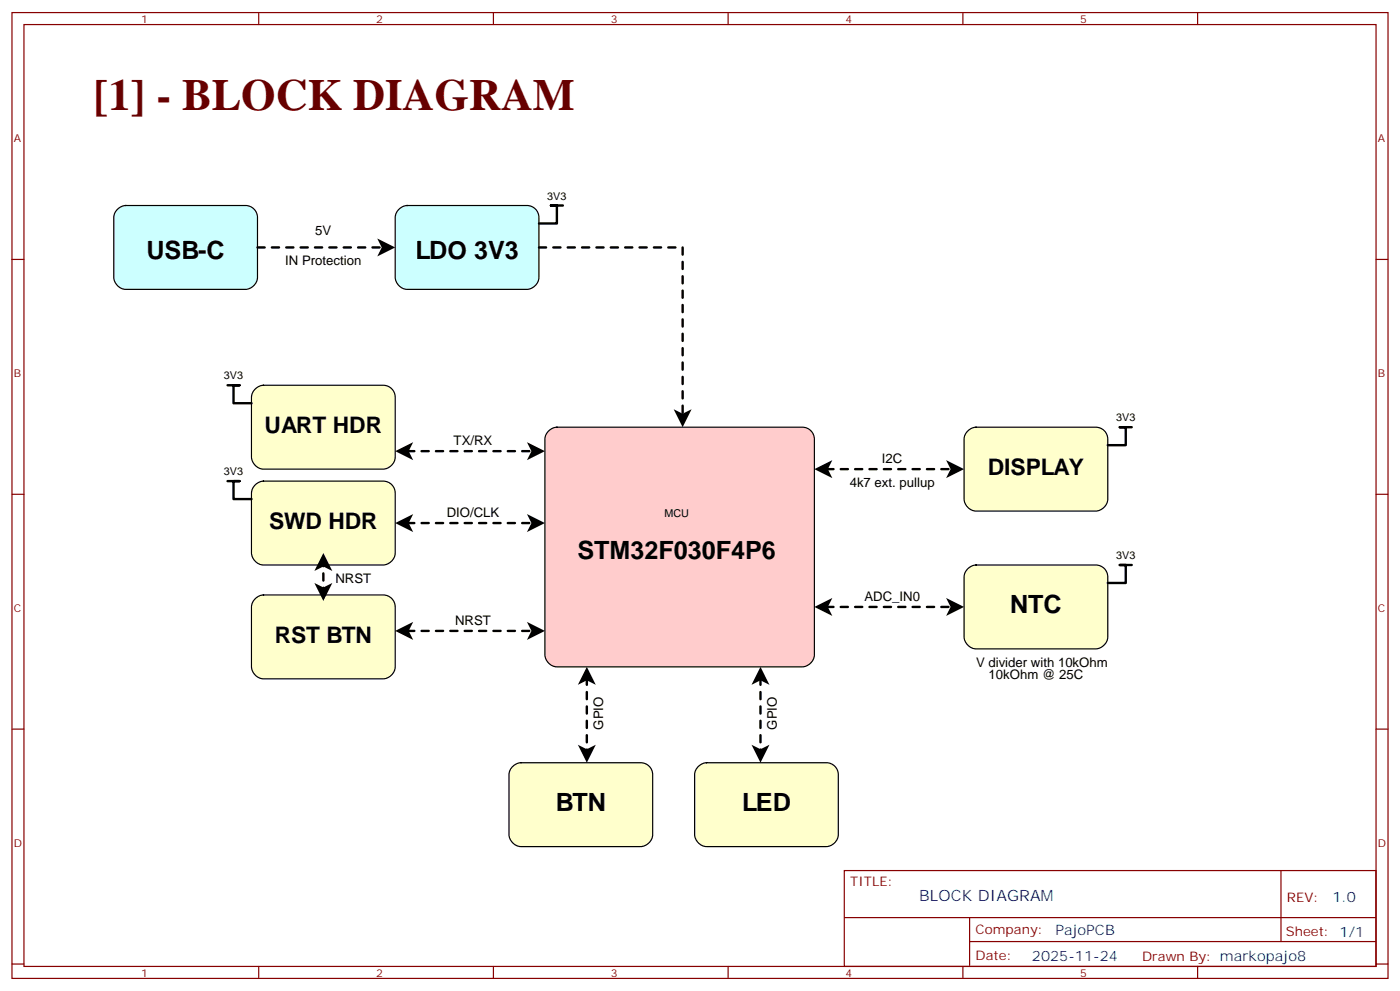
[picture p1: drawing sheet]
<svg xmlns="http://www.w3.org/2000/svg" width="412mm" height="292mm" viewBox="0 0 412 292" stroke-linecap="round" stroke-linejoin="round" font-family="sans-serif">
<path d="M34.7 61.5a3.6 3.6 0 0 1 2.3-1h35.3a3.5 3.5 0 0 1 3.5 3.5v17.7a3.8 3.8 0 0 1-3.5 3.5h-35.3a3.8 3.8 0 0 1-3.5-3.5v-17.7a3.5 3.5 0 0 1 1.2-2.5z" fill="#cff" stroke="#000" stroke-width=".35"/>
<path d="M161.7 126.8a3.6 3.6 0 0 1 2.3-1h72.4a3.5 3.5 0 0 1 3.5 3.5v63.5a3.8 3.8 0 0 1-3.5 3.5h-72.4a3.8 3.8 0 0 1-3.5-3.5v-63.5a3.5 3.5 0 0 1 1.2-2.5z" fill="#fcc" stroke="#000" stroke-width=".35"/>
<path d="M117.6 61.5a3.6 3.6 0 0 1 2.3-1h35.3a3.5 3.5 0 0 1 3.5 3.5v17.7a3.8 3.8 0 0 1-3.5 3.5h-35.3a3.8 3.8 0 0 1-3.5-3.5v-17.7a3.5 3.5 0 0 1 1.2-2.5z" fill="#cff" stroke="#000" stroke-width=".35"/>
<g fill="#ffc" stroke="#000" stroke-width=".35">
<path d="M75.3 114.5a3.6 3.6 0 0 1 2.3-1.1h35.3a3.5 3.5 0 0 1 3.5 3.5v17.7a3.8 3.8 0 0 1-3.5 3.5h-35.3a3.8 3.8 0 0 1-3.5-3.5v-17.7a3.5 3.5 0 0 1 1.2-2.4z"/>
<path d="M75.3 142.7a3.6 3.6 0 0 1 2.3-1.1h35.3a3.5 3.5 0 0 1 3.5 3.6v17.6a3.8 3.8 0 0 1-3.5 3.5h-35.3a3.8 3.8 0 0 1-3.5-3.5v-17.6a3.5 3.5 0 0 1 1.2-2.5z"/>
<path d="M75.3 176.2a3.6 3.6 0 0 1 2.3-1h35.3a3.5 3.5 0 0 1 3.5 3.5v17.6a3.8 3.8 0 0 1-3.5 3.5h-35.3a3.8 3.8 0 0 1-3.5-3.5v-17.6a3.5 3.5 0 0 1 1.2-2.5z"/>
<path d="M151.1 225.6a3.6 3.6 0 0 1 2.4-1.1h35.2a3.5 3.5 0 0 1 3.6 3.6v17.6a3.8 3.8 0 0 1-3.6 3.5h-35.2a3.8 3.8 0 0 1-3.6-3.5v-17.6a3.5 3.5 0 0 1 1.2-2.5z"/>
<path d="M205.8 225.6a3.6 3.6 0 0 1 2.3-1.1h35.3a3.5 3.5 0 0 1 3.5 3.6v17.6a3.8 3.8 0 0 1-3.5 3.5h-35.3a3.8 3.8 0 0 1-3.5-3.5v-17.6a3.5 3.5 0 0 1 1.2-2.5z"/>
<path d="M285.2 167.4a3.6 3.6 0 0 1 2.3-1.1h35.3a3.5 3.5 0 0 1 3.5 3.6v17.6a3.8 3.8 0 0 1-3.5 3.5h-35.3a3.8 3.8 0 0 1-3.5-3.5v-17.6a3.5 3.5 0 0 1 1.2-2.5z"/>
<path d="M285.2 126.8a3.6 3.6 0 0 1 2.3-1h35.3a3.5 3.5 0 0 1 3.5 3.5v17.6a3.8 3.8 0 0 1-3.5 3.6h-35.3a3.8 3.8 0 0 1-3.5-3.6v-17.6a3.5 3.5 0 0 1 1.2-2.5z"/>
</g>
<path d="M75.8 72.8h37.1zM158.7 72.8h42.4zM201.1 72.8v49.4zM119.9 132.8h37.1zM243.4 138.1h37.1zM119.9 154h37.1zM95.2 166.3v8.9zM243.4 178.7h37.1zM119.9 185.7h37.1zM172.9 198.1v24.7zM224 198.1v24.7z" fill="#000" stroke="#000" stroke-width=".71" stroke-dasharray="2.1 2.1"/>
<path d="M165.8 60.5h-3.5h1.7v5.3h-5.3M67 113.4h3.6h-1.8v5.3h5.3M333.4 125.8h-3.6h1.8v5.3h-5.3M67 141.6h3.6h-1.8v5.3h5.3M333.4 166.3h-3.6h1.8v5.3h-5.3" fill="none" stroke="#000" stroke-width=".71"/>
<g fill="#000">
<path d="M111.1 70.2l5.3 2.6-5.3 2.7 1.3-2.7zM116.4 132.8l5.3-2.6-1.3 2.6 1.3 2.7zM155.2 130.2l5.3 2.6-5.3 2.7 1.3-2.7zM198.4 120.5l2.7 1.3 2.6-1.3-2.6 5.3zM239.9 138.1l5.3-2.6-1.3 2.6 1.3 2.7zM278.7 135.5l5.3 2.6-5.3 2.7 1.3-2.7zM116.4 154l5.3-2.7-1.3 2.7 1.3 2.6zM155.2 151.3l5.3 2.7-5.3 2.6 1.3-2.6zM95.2 162.8l2.7 5.3-2.7-1.3-2.6 1.3zM92.6 171.6l2.6 1.3 2.7-1.3-2.7 5.3zM239.9 178.7l5.3-2.7-1.3 2.7 1.3 2.6zM278.7 176l5.3 2.7-5.3 2.6 1.3-2.6z"/>
<path d="M116.4 185.7l5.3-2.6-1.3 2.6 1.3 2.7zM155.2 183.1l5.3 2.6-5.3 2.7 1.3-2.7zM172.9 196.3l2.6 5.3-2.6-1.3-2.7 1.3zM224 196.3l2.7 5.3-2.7-1.3-2.6 1.3zM170.2 219.3l2.7 1.3 2.6-1.3-2.6 5.2zM221.4 219.3l2.6 1.3 2.7-1.3-2.7 5.2z"/>
</g>
<g fill="none" stroke="#870000" stroke-width=".35">
<path d="M3.5 3.7h405.4v284.3h-405.4zM7.1 7.2h398.2v277.3h-398.2zM76.2 3.7v3.5M145.3 3.7v3.5M214.5 3.7v3.5M283.6 3.7v3.5M352.8 3.7v3.5M3.5 76.4h3.6M405.3 76.4h3.6M3.5 145.5h3.6M405.3 145.5h3.6M3.5 214.7h3.6"/>
<path d="M405.3 214.7h3.6M248.7 256.3h156.6v28.2h-156.6zM377.3 256.3v20.9M248.7 270.1h156.5M285.6 277.2h119.6M285.6 270.1v14.2M3.5 283.8h3.6M76.2 284.5v3.5M145.3 284.5v3.5M214.5 284.5v3.5M283.6 284.5v3.5M352.8 284.5v3.5"/>
<path d="M405.3 283.8h3.6"/>
</g>
<text font-size="13.1" fill="#600" x="27.6" y="32.3">[1] - BLOCK DIAGRAM</text>
<g font-size="7.4">
<text x="43.2" y="76.4">USB-C</text>
<text x="122.3" y="76.4">LDO 3V3</text>
<text x="170.1" y="164.6">STM32F030F4P6</text>
<text x="297.5" y="180.4">NTC</text>
<text x="163.7" y="238.7">BTN</text>
<text x="218.6" y="238.7">LED</text>
</g>
<g font-size="6.7">
<text x="77.9" y="127.5">UART HDR</text>
<text x="291" y="139.9">DISPLAY</text>
<text x="79.2" y="155.8">SWD HDR</text>
<text x="80.9" y="189.3">RST BTN</text>
</g>
<text font-size="4.6" fill="#00f" x="270.8" y="265.3">BLOCK DIAGRAM</text>
<g font-size="4.2" fill="#00f">
<text x="392.5" y="265.6">1.0</text>
<text x="310.9" y="275.1">PajoPCB</text>
<text x="304" y="282.9">2025-11-24</text>
</g>
<g font-size="3.9">
<text x="92.9" y="69.3">5V</text>
<text x="84" y="78.1">IN Protection</text>
<text x="133.6" y="131.1">TX/RX</text>
<text x="259.8" y="136.3">I2C</text>
<text x="250.3" y="143.4">4k7 ext. pullup</text>
<text x="131.6" y="152.2">DIO/CLK</text>
<text x="98.8" y="171.6">NRST</text>
<text x="254.6" y="176.9">ADC_IN0</text>
<text x="134.1" y="184">NRST</text>
<text x="287.5" y="196.3">V divider with 10kOhm</text>
<text x="291.2" y="199.8">10kOhm @ 25C</text>
<text x="177.7" y="214.8" transform="rotate(-90 177.7 214.8)">GPIO</text>
<text x="228.8" y="214.8" transform="rotate(-90 228.8 214.8)">GPIO</text>
</g>
<g font-size="3.9" fill="#800">
<text x="250.5" y="260.9">TITLE:</text>
<text x="379.1" y="265.6">REV:</text>
<text x="287.4" y="275.1">Company:</text>
<text x="378.7" y="275.7">Sheet: 1/1</text>
<text x="287.4" y="282.8">Date:</text>
<text x="336.4" y="282.8">Drawn By: markopajo8</text>
</g>
<g font-size="3.2" fill="#800">
<text x="41.6" y="6.7">1</text>
<text x="110.8" y="6.7">2</text>
<text x="179.9" y="6.7">3</text>
<text x="249.1" y="6.7">4</text>
<text x="318.2" y="6.7">5</text>
<text x="4.1" y="41.8">A</text>
<text x="405.9" y="41.8">A</text>
<text x="4.1" y="110.9">B</text>
<text x="405.9" y="110.9">B</text>
<text x="4.1" y="180.1">C</text>
<text x="405.9" y="180.1">C</text>
<text x="4.1" y="249.2">D</text>
<text x="405.9" y="249.2">D</text>
<text x="41.6" y="287.5">1</text>
<text x="110.8" y="287.5">2</text>
<text x="179.9" y="287.5">3</text>
<text x="249.1" y="287.5">4</text>
<text x="318.2" y="287.5">5</text>
</g>
<g font-size="3.2">
<text x="161.2" y="58.7">3V3</text>
<text x="66" y="111.7">3V3</text>
<text x="328.8" y="124">3V3</text>
<text x="66" y="139.9">3V3</text>
<text x="195.7" y="152.2">MCU</text>
<text x="328.8" y="164.6">3V3</text>
</g>
</svg>
